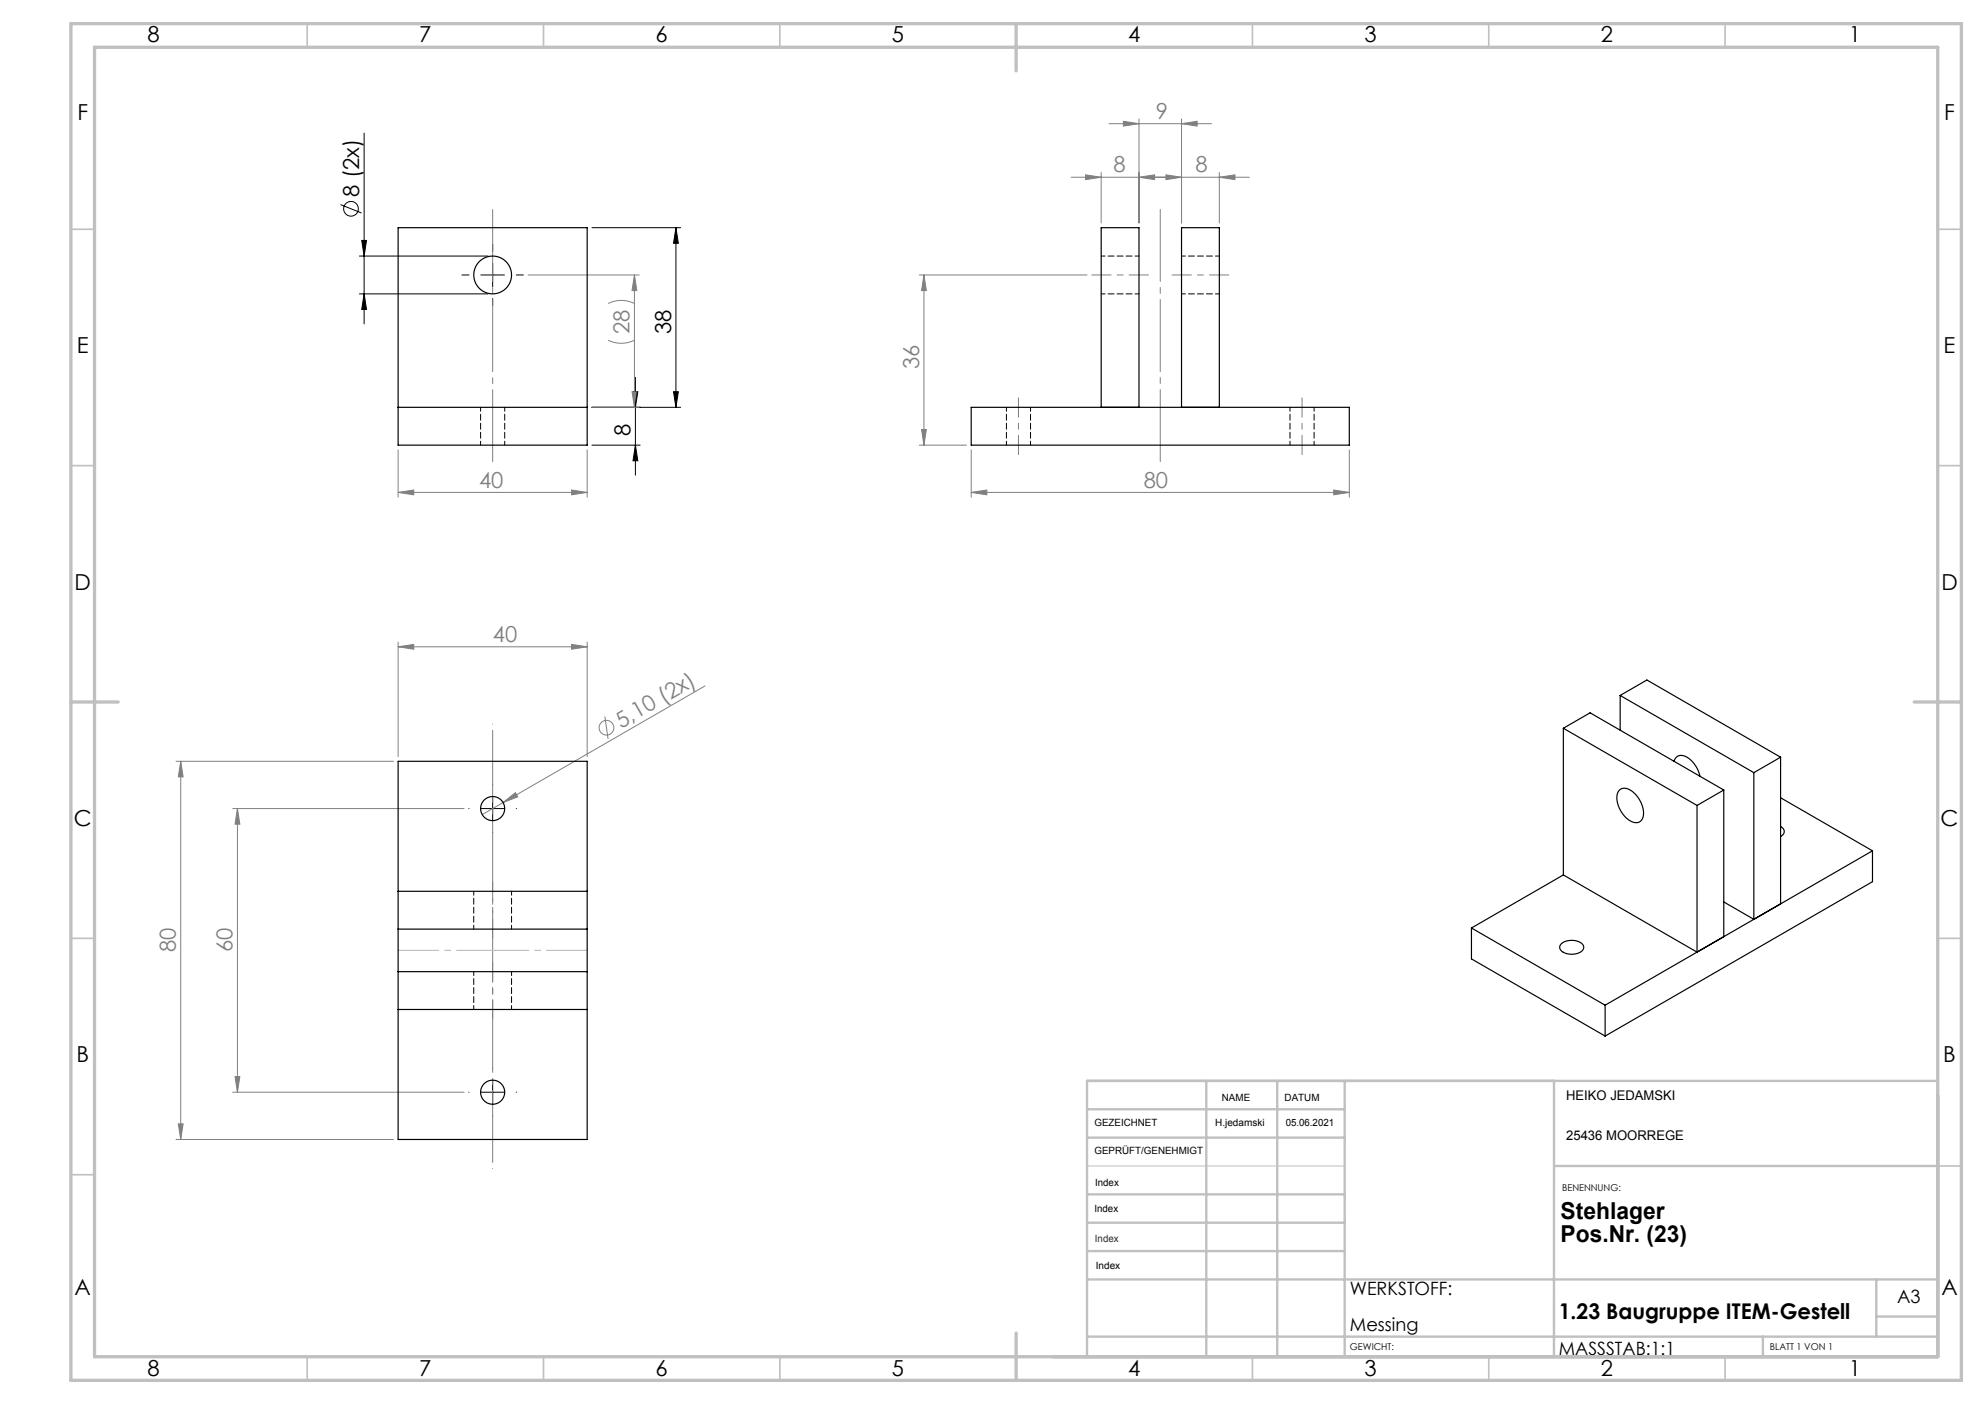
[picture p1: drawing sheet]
<svg xmlns="http://www.w3.org/2000/svg" width="420mm" height="297mm" viewBox="0 0 420 297" stroke-linecap="round" stroke-linejoin="round" font-family="sans-serif">
<g fill="none" stroke="#000" stroke-width=".21">
<path d="M77 28.2v40.3M72 43.3l4.5 1.8M76 54.2h27.2M76.5 50.9h1.1l-.6 3.3zM101.7 58.2h5M104.2 55.7v5M125.2 48.2h18.8M143 48.2v38M143 48.2l.5 3.3h-1zM76 62.2h27.2M77 62.2l.6 3.3h-1.1zM134.4 79.8v20.7"/>
<path d="M125.2 94.2h10.2M125.2 86.2h18.8M133.9 82.9h1.1l-.6 3.3zM134.4 94.2l.6 3.3h-1.1zM142.5 82.9h1l-.5 3.3zM101.7 171h5M104.2 168.5v5M101.7 231h5M104.2 228.5v5"/>
<circle cx="74.3" cy="44.2" r="1.56"/>
</g>
<g fill="none" stroke="#808080" stroke-width=".21">
<path d="M226.6 37.5h37.7M229.7 37l3.3 .5-3.3 .5zM233 36.5v10.7M234.6 26.2h21.7M237.7 25.7l3.3 .5-3.3 .5zM241 37.5l3.3-.5v1zM241 25.2v22M246.7 37l3.3 .5-3.3 .5zM250 26.2l3.3-.5v1zM250 25.2v22M258 37.5l3.3-.5v1zM258 36.5v10.7"/>
<path d="M111.7 58.2h23.5M134.2 58.2l.5 3.3h-1zM134.2 58.2v28M194.5 58.2h35.5M195.5 58.2v36M195.5 58.2l.5 3.3h-1zM128.7 72a6.2 6.2 0 0 0 5.5 0M128.7 64.2a6.2 6.2 0 0 1 5.5 0M84.2 95.2v10M124.2 95.2v10M125.2 86.2h10M133.7 82.9h1l-.5 3.3z"/>
<path d="M194.5 94.2h10M195 90.9h1l-.5 3.3zM205.5 95.2v10M285.5 95.2v10M84.2 104.2l3.3-.5v1zM84.2 104.2h40M120.9 103.7l3.3 .5-3.3 .5zM205.5 104.2l3.3-.5v1zM205.5 104.2h80M282.2 103.7l3.3 .5-3.3 .5zM84.2 136.8l3.3-.5v1zM84.2 135.8v24.2"/>
<path d="M84.2 136.8h40M120.9 136.3l3.3 .5-3.3 .5zM124.2 135.8v24.2M128 151.6l.7 4.7M149.2 145.1l-42.8 24.7M37.2 161h46M38.2 161l.5 3.3h-1zM38.2 161v80M49.2 171h49M50.2 171l.5 3.3h-1zM50.2 171v60M106.4 169.8l2.7-2.1 .5 .9z"/>
<path d="M106.4 169.8l-4.4 2.5M37.7 237.7h1l-.5 3.3zM49.2 231h49M49.7 227.7h1l-.5 3.3zM37.2 241h46"/>
<circle cx="128.3" cy="153.9" r="1.56"/>
</g>
<path d="M99.2 58.2h-1.5M104.2 53.2v-1.5M109.2 58.2h1.5M104.2 63.2v1.5M99.2 171h.1M104.2 166h.1M104.2 176v.1M109.2 171h.1M99.2 231h.1M104.2 226h.1M104.2 236v.1M109.2 231h.1" fill="none" stroke="#000" stroke-width=".21" stroke-dasharray="15.2 1.3 1.3 1.3"/>
<path d="M104.2 43.4v55.2" fill="none" stroke="#808080" stroke-width=".21" stroke-dasharray="15.2 1.3 1.3 1.3" stroke-dashoffset="-.9"/>
<path d="M231 58.2h12M248 58.2h12M215.5 96.2v-12M275.5 96.2v-12M104.2 186.5v12M104.2 203.5v12" fill="none" stroke="#808080" stroke-width=".21" stroke-dasharray="15.2 1.3 1.3 1.3" stroke-dashoffset="11.1"/>
<path d="M245.5 44.2v53.6" fill="none" stroke="#808080" stroke-width=".21" stroke-dasharray="15.2 1.3 1.3 1.3" stroke-dashoffset="-.1"/>
<path d="M104.2 247.2v-94" fill="none" stroke="#808080" stroke-width=".21" stroke-dasharray="15.2 1.3 1.3 1.3" stroke-dashoffset="-1.3"/>
<path d="M230 246.7h54.5" fill="none" stroke="#c0c0c0" stroke-width=".21"/>
<path d="M84.2 201h40" fill="none" stroke="#c0c0c0" stroke-width=".25" stroke-dasharray="15.2 1.3 1.3 1.3" stroke-dashoffset="6.7"/>
<g fill="none" stroke="#c0c0c0" stroke-width=".35">
<path d="M65 5v5M115 5v5M165 5v5M265 5v5M315 5v5M365 5v5M15 48.5h5M410 48.5h5M15 98.5h5M410 98.5h5M15 198.5h5M410 198.5h5"/>
<path d="M15 248.5h5M410 246.7h5M65 287v5M115 287v5M165 287v5M265 287v5M315 287v5M365 287v5"/>
</g>
<g fill="none" stroke="#c0c0c0" stroke-width=".5">
<path d="M230 234.7h54.5M255.2 228.7v58.3M270.2 228.7v58.3M284.5 228.7v58.3M328.8 228.7v58.3M410 228.6l-180 .1v58.3M230 252.7h54.5M230 240.7h54.5M230 258.7h54.5M328.8 246.7h81.2M230 264.7h54.5M230 270.7h180"/>
<path d="M397 270.7v12.1M397 278.5h13M230 282.8h180M373 282.8v4.2"/>
</g>
<path d="M15 5h400v287h-400zM20 10h390v277h-390zM215 5v10M15 148.5h10M405 148.5h10M215 282v10" fill="none" stroke="#c0c0c0" stroke-width=".7"/>
<path d="M134.4 94.2l.6 3.3h-1.1zM133.9 82.9h1.1l-.6 3.3zM142.5 82.9h1l-.5 3.3zM143 48.2l.5 3.3h-1zM77 62.2l.6 3.3h-1.1zM76.5 50.9h1.1l-.6 3.3z" fill="#000"/>
<g fill="#808080">
<path d="M106.4 169.8l2.7-2.1 .5 .9z"/>
<path d="M120.9 136.3l3.3 .5-3.3 .5zM84.2 136.8l3.3-.5v1z"/>
<path d="M84.2 104.2l3.3-.5v1zM120.9 103.7l3.3 .5-3.3 .5zM237.7 25.7l3.3 .5-3.3 .5zM250 26.2l3.3-.5v1zM246.7 37l3.3 .5-3.3 .5zM258 37.5l3.3-.5v1zM229.7 37l3.3 .5-3.3 .5zM241 37.5l3.3-.5v1z"/>
<path d="M133.7 82.9h1l-.5 3.3zM134.2 58.2l.5 3.3h-1z"/>
<path d="M195 90.9h1l-.5 3.3zM195.5 58.2l.5 3.3h-1z"/>
<path d="M50.2 171l.5 3.3h-1zM49.7 227.7h1l-.5 3.3zM38.2 161l.5 3.3h-1zM37.7 237.7h1l-.5 3.3z"/>
<path d="M205.5 104.2l3.3-.5v1zM282.2 103.7l3.3 .5-3.3 .5z"/>
</g>
<g fill="none" stroke="#000" stroke-width=".25">
<path d="M84.2 48.2h40v46h-40zM84.2 86.2h40M205.5 86.2h80v8h-80zM233 86.2v-38h8v38M250 86.2v-38h8v38M330.8 154.1v31M330.8 154.1l28.3 16.3M330.8 154.1l5.6-3.3 28.3 16.3M342.8 147.1l5.7-3.3 28.2 16.4M342.8 147.1l28.3 16.3M342.8 147.1v7.4M84.2 161h40v80h-40z"/>
<path d="M342.6 167.2a2.08 2.08 0 0 1 3 .4 5.6 5.6 0 0 1 1.9 5.6 1.69 1.69 0 0 1-2.7 .4 5.8 5.8 0 0 1-2.5-5.8zM354.2 161a1.67 1.67 0 0 1 2.8-.8 6.4 6.4 0 0 1 2.7 4M359.1 170.4v31l-28.3-16.3M364.7 167.1l-5.6 3.3M364.7 167.1v31M371.1 163.4v31.1l-6.4-3.7M376.7 174.8a1.11 1.11 0 0 1 .8 1.1 1.11 1.11 0 0 1-.8 1.1M376.7 168.8l19.5 11.2M376.7 160.2l-5.6 3.2M376.7 160.2v31M396.2 180l-56.6 32.6M396.2 180v6.5l-56.6 32.7"/>
<path d="M84.2 196.5h40M84.2 188.5h40M311.3 196.3l28.3 16.3M311.3 196.3v6.5l28.3 16.4M330.4 199.6a3.5 3.5 0 0 1 4.6 .4 1.3 1.3 0 0 1-1.1 1.7 3.1 3.1 0 0 1-3.9-1.1l.1-.5zM330.8 185.1l-19.5 11.2M84.2 213.5h40M84.2 205.5h40M339.6 212.6v6.6"/>
<circle cx="104.2" cy="58.2" r="4"/>
<circle cx="104.2" cy="171" r="2.55"/>
<circle cx="104.2" cy="231" r="2.55"/>
</g>
<g fill="none" stroke="#000" stroke-width=".21" stroke-dasharray="1.3 .6" stroke-dashoffset=".4">
<path d="M241 54.2h-8M258 54.2h-8M233 62.2h8M250 62.2h8M101.7 86.2v8M106.8 94.2v-8M212.9 86.2v8M218 94.2v-8M272.9 86.2v8M278 94.2v-8M100.2 188.5v8M108.2 196.5v-8"/>
<path d="M100.2 205.5v8M108.2 213.5v-8"/>
</g>
<g font-size="4.9">
<text x="330.2" y="257.9">Stehlager</text>
<text x="330.2" y="262.8">Pos.Nr. (23)</text>
</g>
<g font-size="4.7">
<text x="31.2" y="9">8</text>
<text x="88.7" y="9">7</text>
<text x="138.7" y="9">6</text>
<text x="188.7" y="9">5</text>
<text x="238.7" y="9">4</text>
<text x="288.7" y="9">3</text>
<text x="338.7" y="9">2</text>
<text x="391.2" y="9">1</text>
<text x="16.4" y="25.5">F</text>
<text x="411.4" y="25.5">F</text>
<text x="76" y="41.6" transform="rotate(-90 76 41.6)">8 (2x)</text>
<text x="142" y="70.7" transform="rotate(-90 142 70.7)">38</text>
<text x="16.3" y="74.7">E</text>
<text x="411.2" y="74.7">E</text>
<text x="133.4" y="92.2" transform="rotate(-90 133.4 92.2)">8</text>
<text x="15.8" y="124.8">D</text>
<text x="410.8" y="124.8">D</text>
<text x="15.6" y="174.8">C</text>
<text x="410.6" y="174.8">C</text>
<text x="16.2" y="224.7">B</text>
<text x="411.2" y="224.7">B</text>
<text x="15.8" y="274">A</text>
<text x="410.8" y="274">A</text>
<text x="31.2" y="291">8</text>
<text x="88.7" y="291">7</text>
<text x="138.7" y="291">6</text>
<text x="188.7" y="291">5</text>
<text x="238.7" y="291">4</text>
<text x="288.7" y="291">3</text>
<text x="338.7" y="291">2</text>
<text x="391.2" y="291">1</text>
</g>
<g font-size="4.7" fill="#808080">
<text x="244.6" y="25.2">9</text>
<text x="235.6" y="36.5">8</text>
<text x="252.9" y="36.5">8</text>
<text x="133.2" y="70.7" transform="rotate(-90 133.2 70.7)">28</text>
<text x="194.5" y="78.1" transform="rotate(-90 194.5 78.1)">36</text>
<text x="101.4" y="103.2">40</text>
<text x="242" y="103.2">80</text>
<text x="104.3" y="135.8">40</text>
<text x="131.4" y="154.1" transform="rotate(-30 131.4 154.1)">5,10 (2x)</text>
<text x="37.2" y="201.4" transform="rotate(-90 37.2 201.4)">80</text>
<text x="49.2" y="201.4" transform="rotate(-90 49.2 201.4)">60</text>
</g>
<text font-size="4.6" x="329.8" y="279">1.23 Baugruppe ITEM-Gestell</text>
<g font-size="3.9">
<text x="285.6" y="273.9">WERKSTOFF:</text>
<text x="401.4" y="275.6">A3</text>
<text x="285.6" y="281.6">Messing</text>
<text x="329.9" y="286.6">MASSSTAB:1:1</text>
</g>
<g font-size="2.8">
<text x="331.4" y="232.7">HEIKO JEDAMSKI</text>
<text x="331.4" y="241.1">25436 MOORREGE</text>
</g>
<g font-size="2.1">
<text x="258.5" y="232.8">NAME</text>
<text x="271.8" y="232.9">DATUM</text>
<text x="231.6" y="238.2">GEZEICHNET</text>
<text x="257.1" y="238.2">H.jedamski</text>
<text x="272" y="238.2">05.06.2021</text>
<text x="231.6" y="244.2">GEPRÜFT/GENEHMIGT</text>
<text x="231.7" y="250.8">Index</text>
<text x="231.6" y="256.4">Index</text>
<text x="231.9" y="268.5">Index</text>
</g>
<text font-size="2.1" fill="#400040" x="231.7" y="262.7">Index</text>
<g font-size="2">
<text x="330.5" y="251.9">BENENNUNG:</text>
<text x="285.6" y="285.5">GEWICHT:</text>
<text x="374.5" y="285.6">BLATT 1 VON 1</text>
</g>
</svg>
